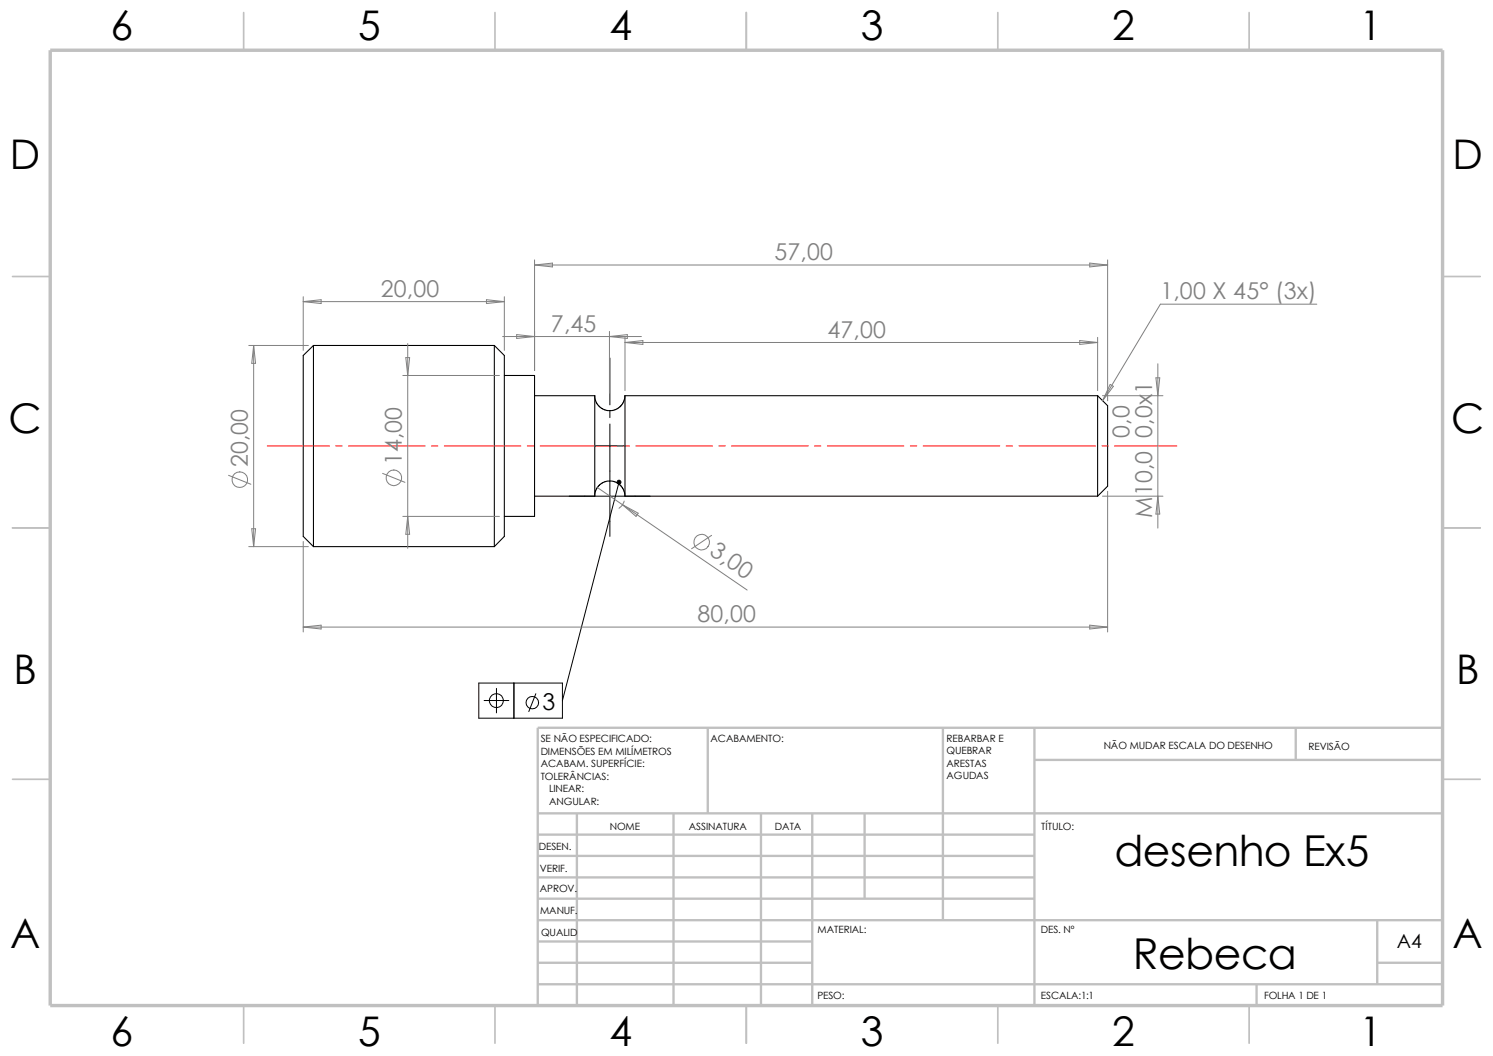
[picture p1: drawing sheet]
<svg xmlns="http://www.w3.org/2000/svg" width="297mm" height="210mm" viewBox="0 0 297 210" stroke-linecap="round" stroke-linejoin="round" font-family="sans-serif">
<g fill="none" stroke="#c0c0c0" stroke-width=".34">
<path d="M48.5 2.5v7.5M98.5 2.5v7.5M148.5 2.5v7.5M198.5 2.5v7.5M248.5 2.5v7.5M2.5 55h7.5M287 55h7.5M2.5 105h7.5M287 105h7.5M2.5 155h7.5M287 155h7.5M48.5 200v7.5"/>
<path d="M98.5 200v7.5M148.5 200v7.5M198.5 200v7.5M248.5 200v7.5"/>
</g>
<g fill="none" stroke="#c0c0c0" stroke-width=".47">
<path d="M140.8 144.7v17.1M187.6 144.7v38.3M205.8 144.7v55.3M205.8 151.1h81.2M257.8 144.7v6.4M287 144.7h-180v55.3M107 161.8h180M107 178.7h98.8M107 174.5h98.8M107 170.2h98.8M107 166h98.8M114.8 161.8v38.2"/>
<path d="M134 161.8v38.2M151.4 161.8v38.2M161.6 161.8v38.2M172 161.8v16.9M107 195.7h180M107 191.5h54.6M107 187.2h54.6M107 183h180M250 195.7v4.3M274 191.5h13M274 183v12.7"/>
</g>
<path d="M10 10h277v190h-277z" fill="none" stroke="#c0c0c0" stroke-width=".68" stroke-linecap="butt"/>
<g fill="none" stroke="#000" stroke-width=".21">
<path d="M62.4 68.7l-2.1 2v36l2.1 2M62.4 68.7h35.9M62.4 68.7v40M98.3 68.7l2 2v36l-2 2M98.3 68.7v40M100.3 74.7h6v28h-6M106.3 78.7h12v10M118.3 78.7l.3 1.3 .7 .9 1 .6 1 .2 1-.2 1.1-.7 .8-1.1 .1-1M124.3 78.7v10M124.3 78.7h94.1M218.4 78.7l1.9 2v16l-1.9 2M218.4 78.7v20"/>
<path d="M106.3 98.7h12M118.3 88.7h6M118.3 98.7l.1-1 .6-1.1 1-.7 1.3-.3 1.3 .3 1 .7 .6 1.1 .1 1M118.3 88.7v10M124.3 88.7v10M124.3 98.7h94.1M62.4 108.7h35.9"/>
</g>
<g fill="none" stroke="#f00" stroke-width=".2">
<path d="M53.2 88.7h12.3M66.8 88.7h1.3M69.3 88.7h15.3M85.9 88.7h1.2M88.4 88.7h15.2M104.9 88.7h1.3M107.4 88.7h15.3M124 88.7h1.2M126.5 88.7h15.2M143 88.7h1.3M145.5 88.7h15.3M162.1 88.7h1.2"/>
<path d="M164.6 88.7h15.2M181.1 88.7h1.3M183.6 88.7h15.3M200.2 88.7h1.2M202.7 88.7h15.2M219.2 88.7h1.3M221.7 88.7h12.4"/>
</g>
<g fill="none" stroke="#000" stroke-width=".2">
<path d="M121.3 71.2v9.3M113.2 98.7h16.1M121.3 81.8v1.3M121.3 84.3v22.4M123.1 95.9l-11.2 43.4M95.2 135.8h16.7v7h-16.7zM96.3 139.3h4.9M98.8 136.9v4.9M102.2 135.8v7M106.6 138l-1.4 3.5"/>
<circle cx="98.8" cy="139.4" r="1.4"/>
<circle cx="105.9" cy="139.7" r="1.24"/>
</g>
<circle cx="123.1" cy="95.9" r=".38" fill="#000" stroke="#000" stroke-width=".2"/>
<g fill="none" stroke="#808080" stroke-width=".2">
<path d="M60.3 60h40M60.3 60l3.6-.4v.8zM60.3 59v10.7M96.8 59.6l3.5 .4-3.5 .4zM100.3 59v10.7M106.3 52.7l3.6-.4v.8zM106.3 52.7h114M106.3 51.7v22M216.8 52.3l3.5 .4-3.5 .4zM220.3 51.7v28M49.5 68.7h11.8M50.5 68.7l.3 3.6h-.7z"/>
<path d="M50.5 68.7v40M80.1 74.7h19.3M80.7 71.1h.8l-.4 3.6zM81.1 68.3v40.8M100 66.9h27.6M102.8 66.5l3.5 .4-3.5 .4zM121.2 65.9v12.3M121.2 66.9l3.6-.4v.8zM124.3 68.1l3.6-.4v.8zM124.3 68.1h94.1M124.3 67.1v10.6M214.8 67.7l3.6 .4-3.6 .4z"/>
<path d="M218.4 67.1v10.6M219.3 78.7h12.1M220.9 76.5l.6 .3-2.2 2.9zM230 75.1h.7l-.4 3.6zM230.3 72.3v32.7M262 60.5h-31.2l-11.5 19.2M45.5 94.5l4.4 1.8M76.1 94.1l4.5 1.8M118.9 97l29.7 20.3M124.2 99.7a2.62 2.62 0 0 1-1.1 1.4M219.3 98.7h12.1M220.3 97.7v28"/>
<path d="M230.3 98.7l.4 3.5h-.7zM49.5 108.7h11.8M50.1 105.2h.7l-.3 3.5zM60.3 107.7v18M80.1 102.7h19.3M81.1 102.7l.4 3.6h-.8zM123.8 100.4l3.2 1.7-.5 .6zM141.6 106.5l-4 2.6M60.3 124.7l3.6-.4v.8zM60.3 124.7h160M216.8 124.3l3.5 .4-3.5 .4z"/>
<circle cx="47.7" cy="95.4" r="1.56"/>
<circle cx="78.4" cy="95" r="1.56"/>
<circle cx="139.6" cy="107.8" r="1.56"/>
</g>
<g font-size="8.5">
<text x="221.7" y="172.3">desenho Ex5</text>
<text x="225.4" y="192.7">Rebeca</text>
</g>
<g font-size="8.1">
<text x="22" y="8">6</text>
<text x="71.2" y="8">5</text>
<text x="121.2" y="8">4</text>
<text x="171.2" y="8">3</text>
<text x="221.2" y="8">2</text>
<text x="270.5" y="8">1</text>
<text x="1.9" y="33.6">D</text>
<text x="288.9" y="33.6">D</text>
<text x="1.7" y="86.1">C</text>
<text x="288.7" y="86.1">C</text>
<text x="2.7" y="136.1">B</text>
<text x="289.7" y="136.1">B</text>
<text x="2" y="188.6">A</text>
<text x="289" y="188.6">A</text>
<text x="22" y="207.9">6</text>
<text x="71.2" y="207.9">5</text>
<text x="121.2" y="207.9">4</text>
<text x="171.2" y="207.9">3</text>
<text x="221.2" y="207.9">2</text>
<text x="270.5" y="207.9">1</text>
</g>
<g font-size="4.6" fill="#808080">
<text x="154.1" y="51.8">57,00</text>
<text x="75.7" y="59.1">20,00</text>
<text x="230.8" y="59.6">1,00 X 45° (3x)</text>
<text x="109.6" y="66">7,45</text>
<text x="164.6" y="67.2">47,00</text>
<text x="224.7" y="87" transform="rotate(-90 224.7 87)">0,0</text>
<text x="229.2" y="87" transform="rotate(-90 229.2 87)">0,0x1</text>
<text x="49.3" y="92.9" transform="rotate(-90 49.3 92.9)">20,00</text>
<text x="80" y="92.5" transform="rotate(-90 80 92.5)">14,00</text>
<text x="229.2" y="103" transform="rotate(-90 229.2 103)">M10,0</text>
<text x="141" y="110.2" transform="rotate(34 141 110.2)">3,00</text>
<text x="138.7" y="123.8">80,00</text>
</g>
<text font-size="4.6" x="107.9" y="141.2">3</text>
<text font-size="3.9" x="277.9" y="188.5">A4</text>
<g font-size="2">
<text x="107.6" y="147.6">SE NÃO ESPECIFICADO:</text>
<text x="141.4" y="147.6">ACABAMENTO:</text>
<text x="188.3" y="147.5">REBARBAR E</text>
<text x="219.6" y="149">NÃO MUDAR ESCALA DO DESENHO</text>
<text x="260.3" y="149.2">REVISÃO</text>
<text x="107.6" y="155.1">TOLERÂNCIAS:</text>
<text x="107.6" y="152.6">ACABAM. SUPERFÍCIE:</text>
<text x="107.6" y="150.1">DIMENSÕES EM MILÍMETROS</text>
<text x="188.3" y="155">AGUDAS</text>
<text x="188.3" y="150">QUEBRAR</text>
<text x="188.3" y="152.5">ARESTAS</text>
<text x="109.2" y="160.1">ANGULAR:</text>
<text x="109.2" y="157.6">LINEAR:</text>
<text x="121.3" y="165.1">NOME</text>
<text x="137" y="165">ASSINATURA</text>
<text x="154.2" y="165">DATA</text>
<text x="207.1" y="165">TÍTULO:</text>
<text x="107.2" y="169.1">DESEN.</text>
<text x="107.4" y="173.4">VERIF.</text>
<text x="107.4" y="177.5">APROV.</text>
<text x="107.4" y="181.8">MANUF.</text>
<text x="162.6" y="185.5">MATERIAL:</text>
<text x="207.1" y="185.5">DES. Nº</text>
<text x="107.7" y="186.2">QUALID</text>
<text x="162.6" y="198.6">PESO:</text>
<text x="207.1" y="198.6">ESCALA:1:1</text>
<text x="251.5" y="198.6">FOLHA 1 DE 1</text>
</g>
</svg>
